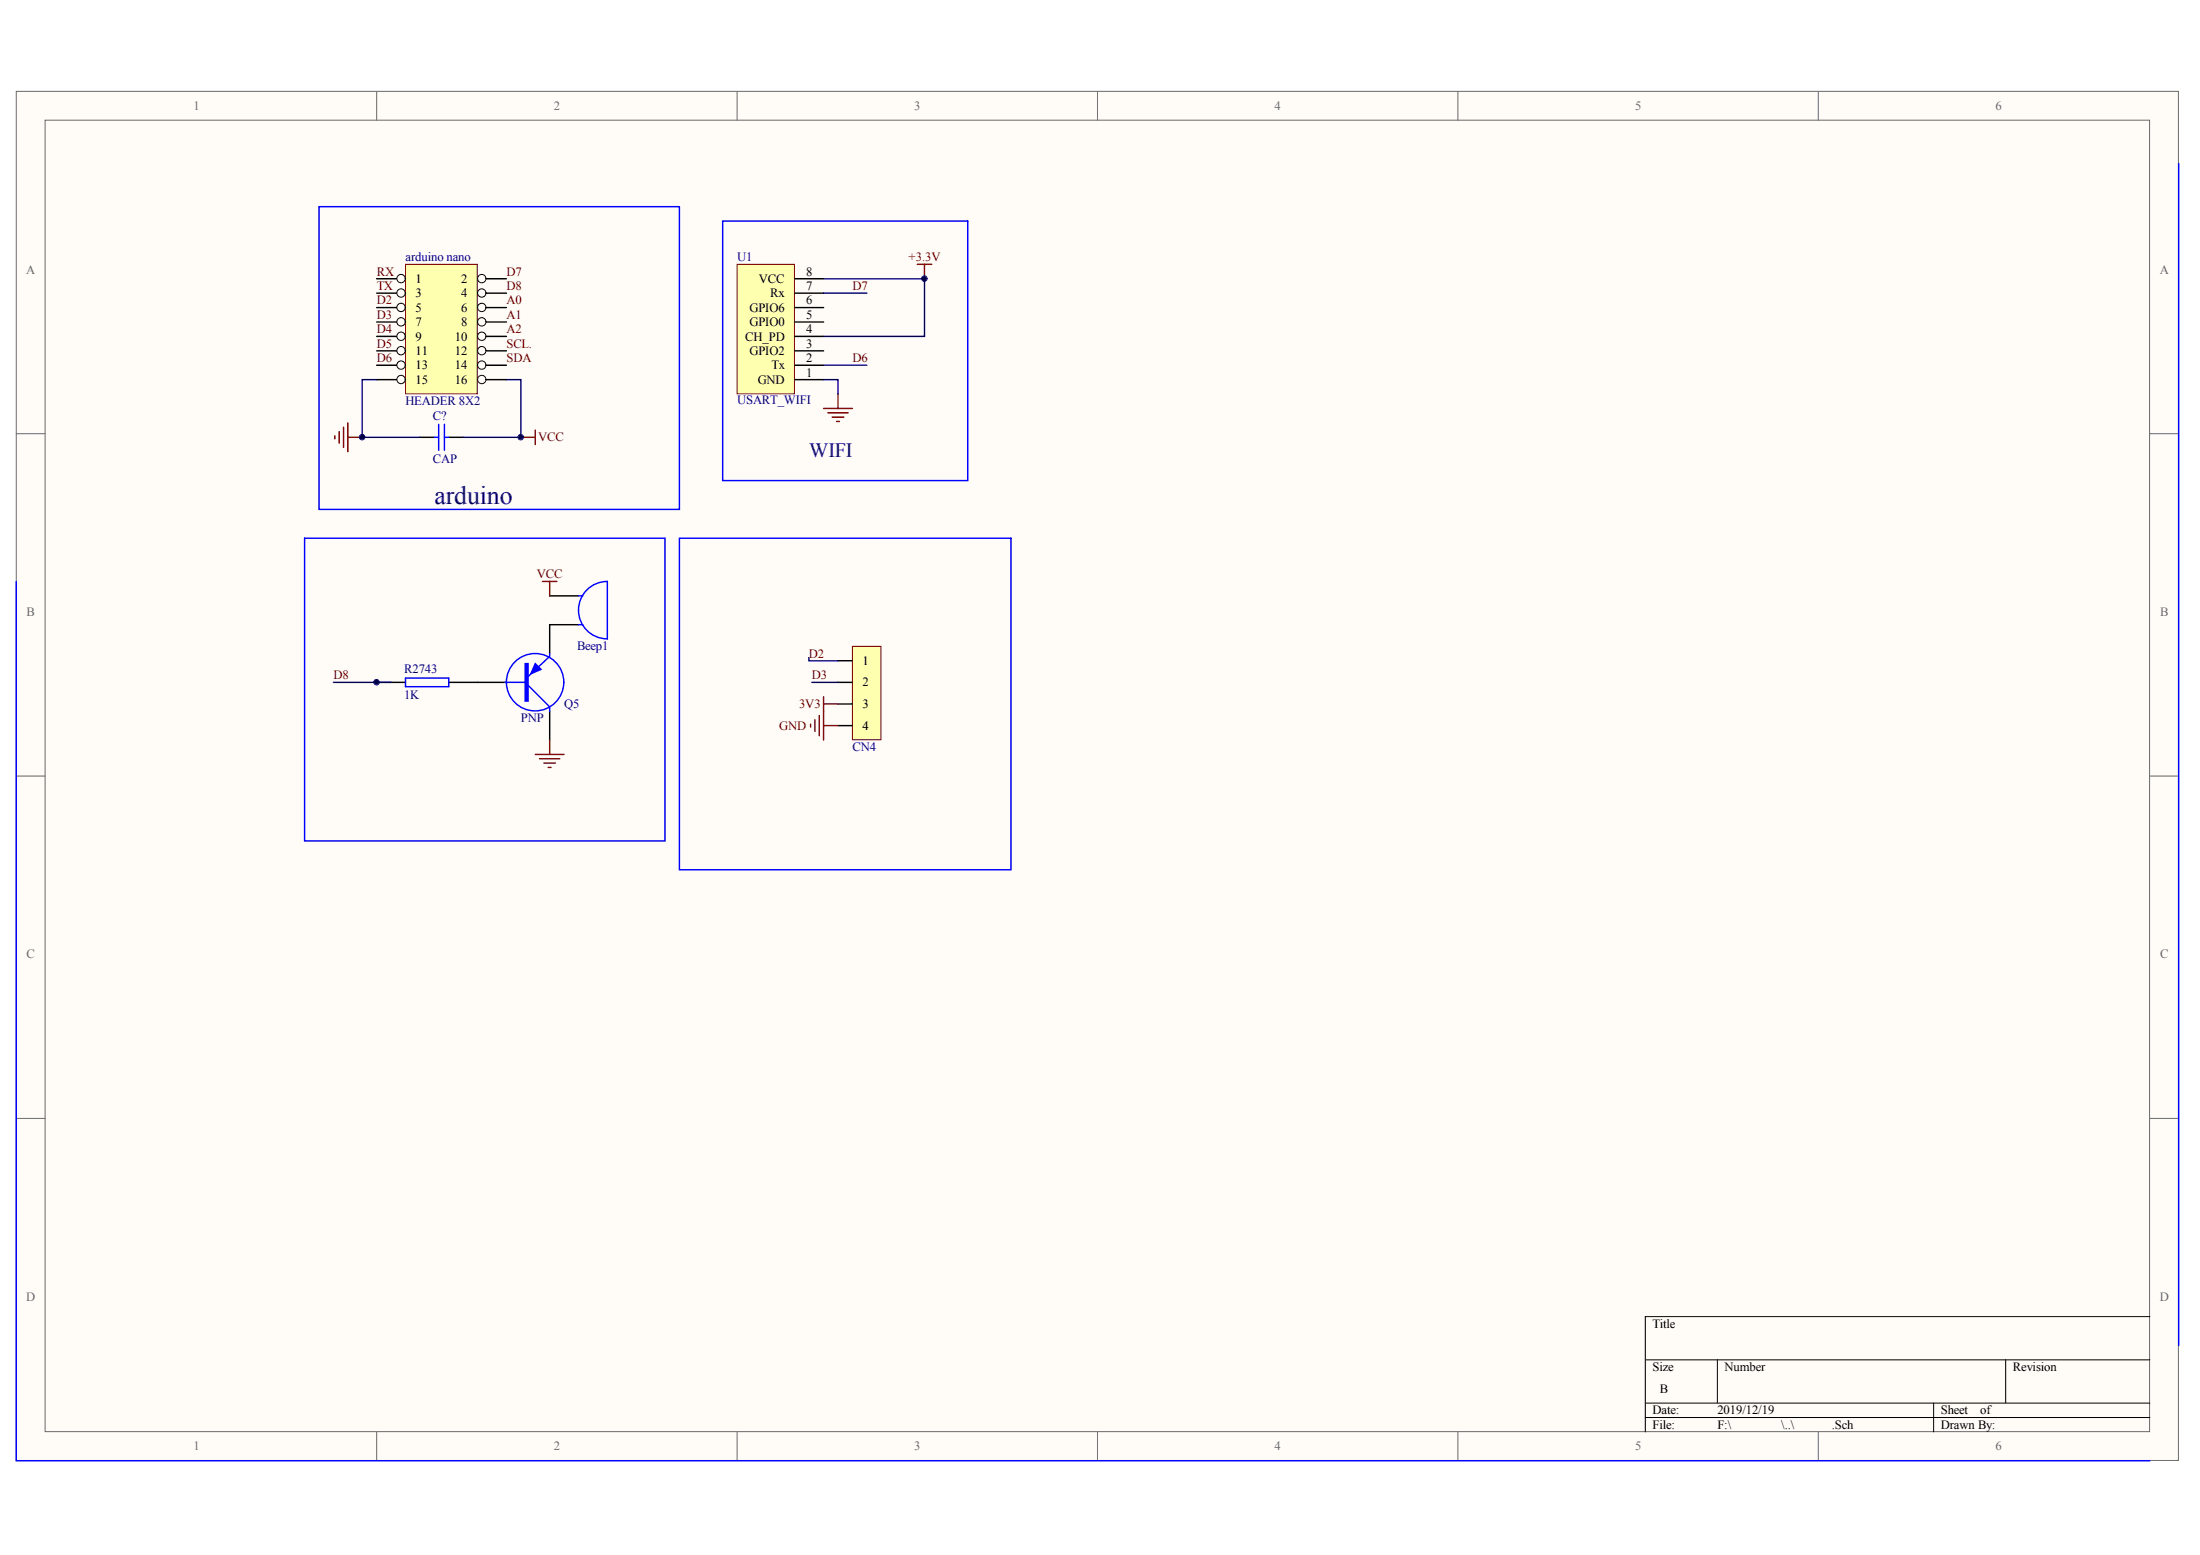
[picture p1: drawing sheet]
<svg xmlns="http://www.w3.org/2000/svg" width="297mm" height="210mm" viewBox="0 0 297 210" stroke-linecap="round" stroke-linejoin="round" font-family="sans-serif">
<g fill="#fffcf8" stroke="#696969" stroke-width=".14">
<path d="M2.2 12.3h291.9v184.8h-291.9z"/>
<path d="M6.1 16.2h284.1v177.1h-284.1z"/>
</g>
<g fill="none" stroke="#696969" stroke-width=".14">
<path d="M50.9 12.3v3.9M99.5 12.3v3.9M148.2 12.3v3.9M196.8 12.3v3.9M245.5 12.3v3.9M2.2 58.5h3.9M290.3 58.5h3.9M2.2 104.8h3.9M290.3 104.8h3.9M2.2 151h3.9M290.3 151h3.9M50.9 193.3v3.9"/>
<path d="M99.5 193.3v3.9M148.2 193.3v3.9M196.8 193.3v3.9M245.5 193.3v3.9"/>
</g>
<path d="M290.3 177.7h-68.2v15.6M222.1 183.6h68.2M222.1 189.4h68.2M222.1 191.3h68.2M231.9 183.6v5.8M261.1 189.4v3.9M270.8 183.6v5.8" fill="none" stroke="#000" stroke-width=".14"/>
<path d="M50.9 92.1h3.9M60.6 92.1h7.8M74.2 80.4h3.9M74.2 96v3.9M78.1 84.3h-3.9v3.9" fill="none" stroke="#000" stroke-width=".19"/>
<g fill="none" stroke="#00f" stroke-width=".19">
<path d="M294.2 22.1v159.5M2.2 78.5v118.7h288.1M41.1 72.7h48.7v40.8h-48.7zM91.7 72.7h44.8v44.7h-44.8zM54.8 91.5h5.8v1.2h-5.8zM68.2 92.1h2.7M71.3 92.5l2.9 2.9v.6M74.2 88.2v.4l-2.9 2.7M78.1 84.3h.6M78.1 80.4h.6M82 86.2a3.9 3.9 0 0 1-3.9-3.8 3.9 3.9 0 0 1 3.9-3.9v7.8"/>
<circle cx="72.2" cy="92.1" r="3.9"/>
</g>
<path d="M73.2 78.5h2M74.2 78.5v1.9M74.2 99.9v1.9M72.3 101.8h3.9M72.9 102.4h2.7M73.4 103h1.6M74 103.6h.4" fill="none" stroke="#800000" stroke-width=".19"/>
<g fill="#00f" stroke="#00f" stroke-width=".19">
<path d="M72.3 89.6l.7 .8-1.3 .5z"/>
<path d="M70.9 89.6h.4v5h-.4z" fill-rule="evenodd"/>
</g>
<path d="M45 92.1h7.8" fill="none" stroke="#000080" stroke-width=".19"/>
<path d="M54.8 35.7h9.6v17.5h-9.6z" fill="#ffffb0" stroke="#800000" stroke-width=".14"/>
<path d="M50.9 37.6h3.9" fill="none" stroke="#000" stroke-width=".19"/>
<circle cx="54.1" cy="37.6" r=".56" fill="#fffcf8" stroke="#000" stroke-width=".14"/>
<path d="M64.5 37.6h3.9" fill="none" stroke="#000" stroke-width=".19"/>
<circle cx="65" cy="37.6" r=".56" fill="#fffcf8" stroke="#000" stroke-width=".14"/>
<path d="M50.9 39.6h3.9" fill="none" stroke="#000" stroke-width=".19"/>
<circle cx="54.1" cy="39.6" r=".56" fill="#fffcf8" stroke="#000" stroke-width=".14"/>
<path d="M64.5 39.6h3.9" fill="none" stroke="#000" stroke-width=".19"/>
<circle cx="65" cy="39.6" r=".56" fill="#fffcf8" stroke="#000" stroke-width=".14"/>
<path d="M50.9 41.5h3.9" fill="none" stroke="#000" stroke-width=".19"/>
<circle cx="54.1" cy="41.5" r=".56" fill="#fffcf8" stroke="#000" stroke-width=".14"/>
<path d="M64.5 41.5h3.9" fill="none" stroke="#000" stroke-width=".19"/>
<circle cx="65" cy="41.5" r=".56" fill="#fffcf8" stroke="#000" stroke-width=".14"/>
<path d="M50.9 43.5h3.9" fill="none" stroke="#000" stroke-width=".19"/>
<circle cx="54.1" cy="43.4" r=".56" fill="#fffcf8" stroke="#000" stroke-width=".14"/>
<path d="M64.5 43.5h3.9" fill="none" stroke="#000" stroke-width=".19"/>
<circle cx="65" cy="43.4" r=".56" fill="#fffcf8" stroke="#000" stroke-width=".14"/>
<path d="M50.9 45.4h3.9" fill="none" stroke="#000" stroke-width=".19"/>
<circle cx="54.1" cy="45.4" r=".56" fill="#fffcf8" stroke="#000" stroke-width=".14"/>
<path d="M64.5 45.4h3.9" fill="none" stroke="#000" stroke-width=".19"/>
<circle cx="65" cy="45.4" r=".56" fill="#fffcf8" stroke="#000" stroke-width=".14"/>
<path d="M50.9 47.4h3.9" fill="none" stroke="#000" stroke-width=".19"/>
<circle cx="54.1" cy="47.3" r=".56" fill="#fffcf8" stroke="#000" stroke-width=".14"/>
<path d="M64.5 47.4h3.9" fill="none" stroke="#000" stroke-width=".19"/>
<circle cx="65" cy="47.3" r=".56" fill="#fffcf8" stroke="#000" stroke-width=".14"/>
<path d="M50.9 49.3h3.9" fill="none" stroke="#000" stroke-width=".19"/>
<circle cx="54.1" cy="49.3" r=".56" fill="#fffcf8" stroke="#000" stroke-width=".14"/>
<path d="M64.5 49.3h3.9" fill="none" stroke="#000" stroke-width=".19"/>
<circle cx="65" cy="49.3" r=".56" fill="#fffcf8" stroke="#000" stroke-width=".14"/>
<path d="M50.9 51.2h3.9" fill="none" stroke="#000" stroke-width=".19"/>
<circle cx="54.1" cy="51.2" r=".56" fill="#fffcf8" stroke="#000" stroke-width=".14"/>
<path d="M64.5 51.2h3.9" fill="none" stroke="#000" stroke-width=".19"/>
<circle cx="65" cy="51.2" r=".56" fill="#fffcf8" stroke="#000" stroke-width=".14"/>
<path d="M56.7 59h1.9M60.6 59h1.9" fill="none" stroke="#000" stroke-width=".19"/>
<path d="M43.1 27.9h48.6v40.9h-48.6zM58.6 59h.6M59.2 57.3v3.5M60 59h.6M60 57.3v3.5" fill="none" stroke="#00f" stroke-width=".19"/>
<path d="M50.9 51.2h-2v7.8h7.8M68.4 51.2h1.9v7.8h-7.8" fill="none" stroke="#000080" stroke-width=".19"/>
<path d="M45.2 58.8v.4M45.8 58.3v1.5M46.4 57.7v2.7M47 57.1v3.9M47 59h1.9M70.3 59h2M72.3 58.1v1.9" fill="none" stroke="#800000" stroke-width=".19"/>
<path d="M115.1 87.2h3.8v12.7h-3.8z" fill="#ffffb0" stroke="#800000" stroke-width=".14"/>
<path d="M113.1 89.2h2M113.1 92.1h2M113.1 95h2M113.1 97.9h2" fill="none" stroke="#000" stroke-width=".19"/>
<path d="M109.4 97.8v.3M110 97.2v1.5M110.6 96.6v2.7M111.2 94.1v5.8M111.2 97.9h1.9M111.2 95h1.9" fill="none" stroke="#800000" stroke-width=".19"/>
<path d="M109.2 88.8v.4h3.9M109.6 92.1h3.5" fill="none" stroke="#000080" stroke-width=".19"/>
<path d="M99.5 35.7h7.8v17.5h-7.8z" fill="#ffffb0" stroke="#800000" stroke-width=".14"/>
<path d="M107.3 39.6h3.9M107.3 37.6h3.9M107.3 51.2h3.9M107.3 49.3h3.9M107.3 47.4h3.9M107.3 45.4h3.9M107.3 43.5h3.9M107.3 41.5h3.9" fill="none" stroke="#000" stroke-width=".19"/>
<path d="M123.8 35.7h2M124.8 35.7v1.9M111.2 55.1h3.9M111.8 55.7h2.7M112.4 56.3h1.5M112.9 56.9h.4M113.1 53.2v1.9" fill="none" stroke="#800000" stroke-width=".19"/>
<path d="M111.2 37.6h13.6v7.8h-13.6M111.2 39.6h5.8M111.2 51.2h1.9v2M111.2 49.3h5.8" fill="none" stroke="#000080" stroke-width=".19"/>
<path d="M97.6 29.8h33.1v35.1h-33.1z" fill="none" stroke="#00f" stroke-width=".19"/>
<g fill="#000080" stroke="#000080" stroke-width=".14">
<circle cx="48.9" cy="59" r=".37"/>
<circle cx="50.8" cy="92.1" r=".37"/>
<circle cx="70.3" cy="59" r=".37"/>
<circle cx="124.8" cy="37.6" r=".37"/>
</g>
<text font-size="3.5" fill="#000080" x="58.6" y="68">arduino</text>
<text font-size="2.7" fill="#000080" x="109.3" y="61.7">WIFI</text>
<g font-size="1.7" fill="#696969">
<text x="26.1" y="14.8">1</text>
<text x="74.8" y="14.8">2</text>
<text x="123.4" y="14.8">3</text>
<text x="172.1" y="14.8">4</text>
<text x="220.8" y="14.8">5</text>
<text x="269.4" y="14.8">6</text>
<text x="3.5" y="37">A</text>
<text x="291.6" y="37">A</text>
<text x="3.6" y="83.2">B</text>
<text x="291.7" y="83.2">B</text>
<text x="3.6" y="129.4">C</text>
<text x="291.7" y="129.4">C</text>
<text x="3.5" y="175.6">D</text>
<text x="291.6" y="175.6">D</text>
<text x="26.1" y="195.8">1</text>
<text x="74.8" y="195.8">2</text>
<text x="123.4" y="195.8">3</text>
<text x="172.1" y="195.8">4</text>
<text x="220.8" y="195.8">5</text>
<text x="269.4" y="195.8">6</text>
</g>
<g font-size="1.7" fill="#000080">
<text x="54.8" y="35.3">arduino nano</text>
<text x="99.5" y="35.3">U1</text>
<text x="54.8" y="54.7">HEADER 8X2</text>
<text x="58.4" y="56.7">C?</text>
<text x="99.5" y="54.5">USART_WIFI</text>
<text x="58.4" y="62.5">CAP</text>
<text x="77.9" y="87.8">Beep1</text>
<text x="54.6" y="90.9">R2743</text>
<text x="54.6" y="94.4">1K</text>
<text x="76.2" y="95.6">Q5</text>
<text x="70.3" y="97.5">PNP</text>
<text x="115.1" y="101.4">CN4</text>
</g>
<g font-size="1.7" fill="#800000">
<text x="122.7" y="35.3">+3.3V</text>
<text x="50.9" y="37.2">RX</text>
<text x="50.9" y="39.2">TX</text>
<text x="50.9" y="41.1">D2</text>
<text x="68.4" y="37.2">D7</text>
<text x="68.4" y="39.2">D8</text>
<text x="68.4" y="41.1">A0</text>
<text x="115.1" y="39.2">D7</text>
<text x="50.9" y="43">D3</text>
<text x="50.9" y="45">D4</text>
<text x="50.9" y="46.9">D5</text>
<text x="68.4" y="43">A1</text>
<text x="68.4" y="45">A2</text>
<text x="68.4" y="46.9">SCL.</text>
<text x="50.9" y="48.9">D6</text>
<text x="68.4" y="48.9">SDA</text>
<text x="115.1" y="48.9">D6</text>
<text x="72.7" y="59.6">VCC</text>
<text x="72.5" y="78.1">VCC</text>
<text x="109.2" y="88.8">D2</text>
<text x="45" y="91.7">D8</text>
<text x="107.9" y="95.6">3V3</text>
<text x="109.6" y="91.7">D3</text>
<text x="105.2" y="98.5">GND</text>
</g>
<g font-size="1.7">
<text x="56.1" y="38.2">1</text>
<text x="56.1" y="40.1">3</text>
<text x="62.3" y="38.2">2</text>
<text x="62.3" y="40.1">4</text>
<text x="102.4" y="38.2">VCC</text>
<text x="104" y="40.1">Rx</text>
<text x="108.9" y="41.1">6</text>
<text x="108.9" y="39.2">7</text>
<text x="108.9" y="37.2">8</text>
<text x="56.1" y="42.1">5</text>
<text x="56.1" y="44">7</text>
<text x="56.1" y="46">9</text>
<text x="56.1" y="47.9">11</text>
<text x="61.4" y="46">10</text>
<text x="61.4" y="47.9">12</text>
<text x="62.3" y="42.1">6</text>
<text x="62.3" y="44">8</text>
<text x="100.6" y="46">CH_PD</text>
<text x="101.2" y="47.9">GPIO2</text>
<text x="101.2" y="44">GPIO0</text>
<text x="101.2" y="42.1">GPIO6</text>
<text x="108.9" y="46.9">3</text>
<text x="108.9" y="45">4</text>
<text x="108.9" y="43">5</text>
<text x="56.1" y="49.9">13</text>
<text x="56.1" y="51.8">15</text>
<text x="61.4" y="49.9">14</text>
<text x="61.4" y="51.8">16</text>
<text x="102.3" y="51.8">GND</text>
<text x="104.2" y="49.9">Tx</text>
<text x="108.9" y="50.8">1</text>
<text x="108.9" y="48.9">2</text>
<text x="116.5" y="89.7">1</text>
<text x="116.5" y="92.7">2</text>
<text x="116.5" y="95.6">3</text>
<text x="116.5" y="98.5">4</text>
<text x="223.1" y="179.2">Title</text>
<text x="223.1" y="185.1">Size</text>
<text x="232.8" y="185.1">Number</text>
<text x="271.8" y="185.1">Revision</text>
<text x="223.1" y="190.9">Date:</text>
<text x="224.1" y="188">B</text>
<text x="231.9" y="190.9">2019/12/19</text>
<text x="262" y="190.9">Sheet</text>
<text x="267.4" y="190.9">of</text>
<text x="223.1" y="192.9">File:</text>
<text x="231.9" y="192.9">F:\</text>
<text x="240.5" y="192.9">\..\</text>
<text x="247.3" y="192.9">.Sch</text>
<text x="262" y="192.9">Drawn By:</text>
</g>
</svg>
